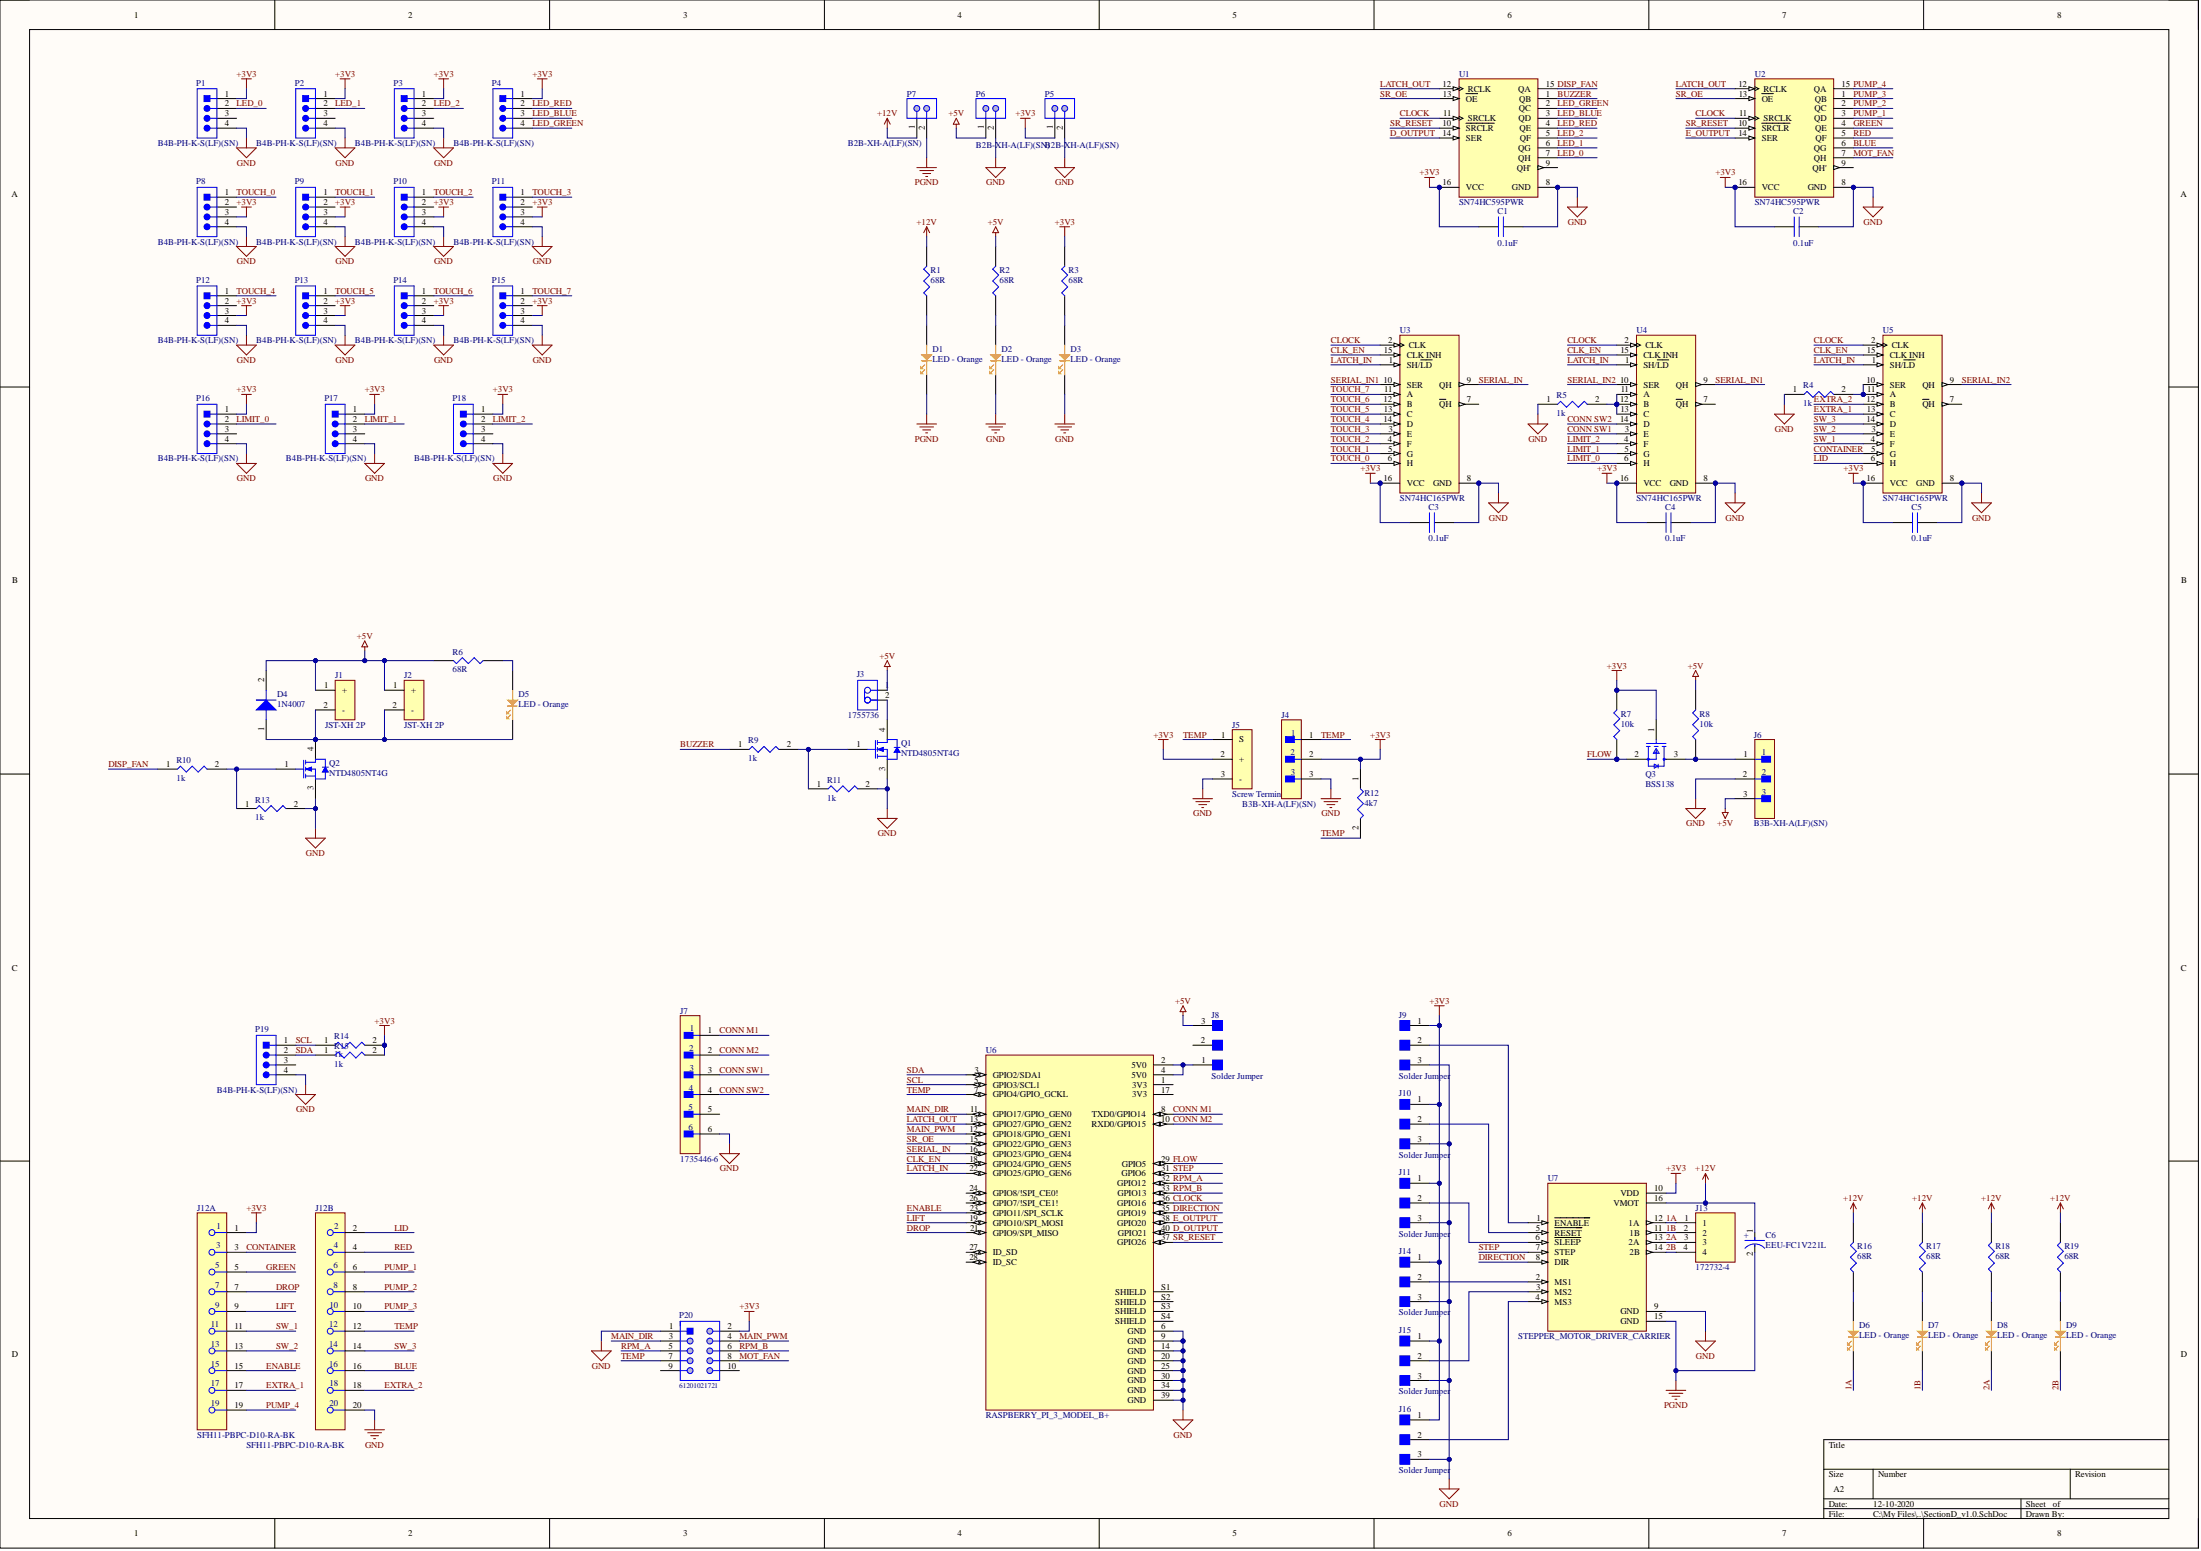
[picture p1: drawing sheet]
# Altium project SectionD_v1.0.PrjPcb
1 sheet, 80 parts. Net scope: global (net labels, ports and power ports of the same name join across sheets).
Board file: SectionD_v1.0.PcbDoc

## Sheet SectionD_v1.0.SchDoc
size A2

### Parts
C1  0.1uF  [0.1uF 0603]
C2  0.1uF  [0.1uF 0603]
C3  0.1uF  [0.1uF 0603]
C4  0.1uF  [0.1uF 0603]
C5  0.1uF  [0.1uF 0603]
C6  EEU-FC1V221L  [FP-EEU-FC1V221L-MFG]
D1  LED - Orange  [LED0603-Orange]
D2  LED - Orange  [LED0603-Orange]
D3  LED - Orange  [LED0603-Orange]
D4  1N4007  [M7 1N4007 SMA]
D5  LED - Orange  [LED0603-Orange]
D6  LED - Orange  [LED0603-Orange]
D7  LED - Orange  [LED0603-Orange]
D8  LED - Orange  [LED0603-Orange]
D9  LED - Orange  [LED0603-Orange]
J1  JST-XH 2P  [JST-XH 2P]
J2  JST-XH 2P  [JST-XH 2P]
J3  1755736  [PHOE-1755736-2_V]
J4  B3B-XH-A(LF)(SN)  [FP-B3B-XH-A_LF_SN-MFG]
J5  Screw Terminal  [Screw Terminal 3P 5.08MM]
J6  B3B-XH-A(LF)(SN)  [FP-B3B-XH-A_LF_SN-MFG]
J7  1735446-6  [FP-1735446-6-MFG]
J8  Solder Jumper  [Solder Jumper]
J9  Solder Jumper  [Solder Jumper]
J10  Solder Jumper  [Solder Jumper]
J11  Solder Jumper  [Solder Jumper]
J12  SFH11-PBPC-D10-RA-BK  [FP-SFH11-PBPC-D10-RA-BK-MFG]  (parts A,B of 2)
J13  172732-4  [TE_172732-4]
J14  Solder Jumper  [Solder Jumper]
J15  Solder Jumper  [Solder Jumper]
J16  Solder Jumper  [Solder Jumper]
P1  B4B-PH-K-S(LF)(SN)  [JST-B4B-PH-K-S_V]
P2  B4B-PH-K-S(LF)(SN)  [JST-B4B-PH-K-S_V]
P3  B4B-PH-K-S(LF)(SN)  [JST-B4B-PH-K-S_V]
P4  B4B-PH-K-S(LF)(SN)  [JST-B4B-PH-K-S_V]
P5  B2B-XH-A(LF)(SN)  [JST-B2B-XH-A_V]
P6  B2B-XH-A(LF)(SN)  [JST-B2B-XH-A_V]
P7  B2B-XH-A(LF)(SN)  [JST-B2B-XH-A_V]
P8  B4B-PH-K-S(LF)(SN)  [JST-B4B-PH-K-S_V]
P9  B4B-PH-K-S(LF)(SN)  [JST-B4B-PH-K-S_V]
P10  B4B-PH-K-S(LF)(SN)  [JST-B4B-PH-K-S_V]
P11  B4B-PH-K-S(LF)(SN)  [JST-B4B-PH-K-S_V]
P12  B4B-PH-K-S(LF)(SN)  [JST-B4B-PH-K-S_V]
P13  B4B-PH-K-S(LF)(SN)  [JST-B4B-PH-K-S_V]
P14  B4B-PH-K-S(LF)(SN)  [JST-B4B-PH-K-S_V]
P15  B4B-PH-K-S(LF)(SN)  [JST-B4B-PH-K-S_V]
P16  B4B-PH-K-S(LF)(SN)  [JST-B4B-PH-K-S_V]
P17  B4B-PH-K-S(LF)(SN)  [JST-B4B-PH-K-S_V]
P18  B4B-PH-K-S(LF)(SN)  [JST-B4B-PH-K-S_V]
P19  B4B-PH-K-S(LF)(SN)  [JST-B4B-PH-K-S_V]
P20  61201021721  [61201021721]
Q1  NTD4805NT4G  [ONSC-DPAK-3-369AA-01_V]
Q2  NTD4805NT4G  [ONSC-DPAK-3-369AA-01_V]
Q3  BSS138  [FP-318-08-IPC_B]
R1  68R  [68R 0603]
R2  68R  [68R 0603]
R3  68R  [68R 0603]
R4  1k  [R0603 1k]
R5  1k  [R0603 1k]
R6  68R  [68R 0603]
R7  10k  [10k R0603]
R8  10k  [10k R0603]
R9  1k  [R0603 1k]
R10  1k  [R0603 1k]
R11  1k  [R0603 1k]
R12  4k7  [R0603 1k]
R13  1k  [R0603 1k]
R14  1k  [R0603 1k]
R15  1k  [R0603 1k]
R16  68R  [68R 0603]
R17  68R  [68R 0603]
R18  68R  [68R 0603]
R19  68R  [68R 0603]
U1  SN74HC595PWR  [PW0016A_N]
U2  SN74HC595PWR  [PW0016A_N]
U3  SN74HC165PWR  [PW0016A_N]
U4  SN74HC165PWR  [PW0016A_N]
U5  SN74HC165PWR  [PW0016A_N]
U6  RASPBERRY_PI_3_MODEL_B+  [MODULE_RASPBERRY_PI_3_MODEL_B+]
U7  STEPPER_MOTOR_DRIVER_CARRIER  [MODULE_A4988_STEPPER_MOTOR_DRIVER_CARRIER]

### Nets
+3V3: C1.2 C2.2 C3.2 C4.2 C5.2 J4.2 J5.2(+) J9.1 J10.1 J11.1 J12.1 J14.1 J15.1 J16.1 P1.1 P2.1 P3.1 P4.1 P5.1 P8.3 P9.3 P10.3 P11.3 P12.3 P13.3 P14.3 P15.3 P16.1 P17.1 P18.1 P20.2 Q3.1(G) R3.2 R7.2 R12.1 R14.2 R15.2 U1.16(VCC) U2.16(VCC) U3.16(VCC) U4.16(VCC) U5.16(VCC) U7.10(VDD)
+5V: D4.2(Cathode) J1.1(+) J2.1(+) J3.1 J6.3 J8.3 P6.1 R2.2 R6.2 R8.2
+12V: C6.1(C) P7.1 R1.2 R16.2 R17.2 R18.2 R19.2 U7.16(VMOT)
GND: C1.1 C2.1 C3.1 C4.1 C5.1 D2.1(Cathode) D3.1(Cathode) J4.3 J5.3(-) J6.2 J7.6 J9.3 J10.3 J11.3 J12.20 J14.3 J15.3 J16.3 P1.4 P2.4 P3.4 P5.2 P6.2 P8.4 P9.4 P10.4 P11.4 P12.4 P13.4 P14.4 P15.4 P16.4 P17.4 P18.4 P19.4 P20.1 Q1.3(S) Q2.3(S) R4.1 R5.1 R11.2 R13.2 U1.8(GND) U2.8(GND) U3.8(GND) U4.8(GND) U5.8(GND) U6.6(GND) U6.9(GND) U6.14(GND) U6.20(GND) U6.25(GND) U6.30(GND) U6.34(GND) U6.39(GND) U7.9(GND)
PGND: C6.2(A) D1.1(Cathode) P7.2 U7.15(GND)
1A: D6.1(Cathode) J13.1 U7.12(1A)
1B: D7.1(Cathode) J13.2 U7.11(1B)
2A: D8.1(Cathode) J13.3 U7.13(2A)
2B: D9.1(Cathode) J13.4 U7.14(2B)
BLUE: J12.16 U2.6(QG)
BUZZER: R9.1 U1.1(QB)
CLK_EN: U3.15(CLK_INH) U4.15(CLK_INH) U5.15(CLK_INH) U6.18(GPIO24/GPIO_GEN5)
CLOCK: U1.11(SRCLK) U2.11(SRCLK) U3.2(CLK) U4.2(CLK) U5.2(CLK) U6.36(GPIO16)
CONN M1: J7.1 U6.8(TXD0/GPIO14)
CONN M2: J7.2 U6.10(RXD0/GPIO15)
CONN SW1: J7.3 U4.3(E)
CONN SW2: J7.4 U4.14(D)
CONTAINER: J12.3 U5.5(G)
D_OUTPUT: U1.14(SER) U6.40(GPIO21)
DIRECTION: U6.35(GPIO19) U7.8(DIR)
DISP_FAN: R10.1 U1.15(QA)
DROP: J12.7 U6.21(GPIO9/SPI_MISO)
E_OUTPUT: U2.14(SER) U6.38(GPIO20)
ENABLE: J12.15 U6.23(GPIO11/SPI_SCLK)
EXTRA_1: J12.17 U5.13(C)
EXTRA_2: J12.18 U5.12(B)
FLOW: Q3.2(S) R7.1 U6.29(GPIO5)
GREEN: J12.5 U2.4(QE)
LATCH_IN: U3.1(SH/~{LD}) U4.1(SH/~{LD}) U5.1(SH/~{LD}) U6.22(GPIO25/GPIO_GEN6)
LATCH_OUT: U1.12(RCLK) U2.12(RCLK) U6.13(GPIO27/GPIO_GEN2)
LED_0: P1.2 U1.7(QH)
LED_1: P2.2 U1.6(QG)
LED_2: P3.2 U1.5(QF)
LED_BLUE: P4.3 U1.3(QD)
LED_GREEN: P4.4 U1.2(QC)
LED_RED: P4.2 U1.4(QE)
LID: J12.2 U5.6(H)
LIFT: J12.9 U6.19(GPIO10/SPI_MOSI)
LIMIT_0: P16.2 U4.6(H)
LIMIT_1: P17.2 U4.5(G)
LIMIT_2: P18.2 U4.4(F)
MAIN_DIR: P20.3 U6.11(GPIO17/GPIO_GEN0)
MAIN_PWM: P20.4 U6.12(GPIO18/GPIO_GEN1)
MOT_FAN: P20.8 U2.7(QH)
PUMP_1: J12.6 U2.3(QD)
PUMP_2: J12.8 U2.2(QC)
PUMP_3: J12.10 U2.1(QB)
PUMP_4: J12.19 U2.15(QA)
RED: J12.4 U2.5(QF)
RPM_A: P20.5 U6.32(GPIO12)
RPM_B: P20.6 U6.33(GPIO13)
SCL: P19.1 R14.1 U6.5(GPIO3/SCL1)
SDA: P19.2 R15.1 U6.3(GPIO2/SDA1)
SERIAL_IN: U3.9(QH) U6.16(GPIO23/GPIO_GEN4)
SERIAL_IN1: U3.10(SER) U4.9(QH)
SERIAL_IN2: U4.10(SER) U5.9(QH)
SR_OE: U1.13(~{OE}) U2.13(~{OE}) U6.15(GPIO22/GPIO_GEN3)
SR_RESET: U1.10(~{SRCLR}) U2.10(~{SRCLR}) U6.37(GPIO26)
STEP: U6.31(GPIO6) U7.7(STEP)
SW_1: J12.11 U5.4(F)
SW_2: J12.13 U5.3(E)
SW_3: J12.14 U5.14(D)
TEMP: J4.1 J5.1(S) J12.12 P20.7 R12.2 U6.7(GPIO4/GPIO_GCKL)
TOUCH_0: P8.1 U3.6(H)
TOUCH_1: P9.1 U3.5(G)
TOUCH_2: P10.1 U3.4(F)
TOUCH_3: P11.1 U3.3(E)
TOUCH_4: P12.1 U3.14(D)
TOUCH_5: P13.1 U3.13(C)
TOUCH_6: P14.1 U3.12(B)
TOUCH_7: P15.1 U3.11(A)
NetD1_2: D1.2(Anode) R1.1
NetD2_2: D2.2(Anode) R2.1
NetD3_2: D3.2(Anode) R3.1
NetD4_1: D4.1(Anode) D5.1(Cathode) J1.2(-) J2.2(-) Q2.4(D)
NetD5_2: D5.2(Anode) R6.1
NetD6_2: D6.2(Anode) R16.1
NetD7_2: D7.2(Anode) R17.1
NetD8_2: D8.2(Anode) R18.1
NetD9_2: D9.2(Anode) R19.1
NetJ3_2: J3.2 Q1.4(D)
NetJ6_1: J6.1 Q3.3(D) R8.1
NetJ8_1: J8.1 U6.2(5V0) U6.4(5V0)
NetJ9_2: J9.2 U7.1(~{ENABLE})
NetJ10_2: J10.2 U7.5(~{RESET})
NetJ11_2: J11.2 U7.6(~{SLEEP})
NetJ14_2: J14.2 U7.2(MS1)
NetJ15_2: J15.2 U7.3(MS2)
NetJ16_2: J16.2 U7.4(MS3)
NetQ1_1: Q1.1(G) R9.2 R11.1
NetQ2_1: Q2.1(G) R10.2 R13.1
NetR4_2: R4.2 U5.10(SER) U5.11(A)
NetR5_2: R5.2 U4.11(A) U4.12(B) U4.13(C)

Not connected (* = marked no-connect by the designer): J7 5; J8 2; P1 3; P2 3; P3 3; P8 2; P9 2; P10 2; P11 2; P12 2; P13 2; P14 2; P15 2; P16 3; P17 3; P18 3; P19 3; P20 9 10; U1 9(QH'); U2 9(QH'); U3 7(~{Q}H); U4 7(~{Q}H); U5 7(~{Q}H); U6 1(3V3) 17(3V3) 24(GPIO8/!SPI_CE0!) 26(GPIO7/!SPI_CE1!) 27(ID_SD) 28(ID_SC) S1(SHIELD) S2(SHIELD) S3(SHIELD) S4(SHIELD)
